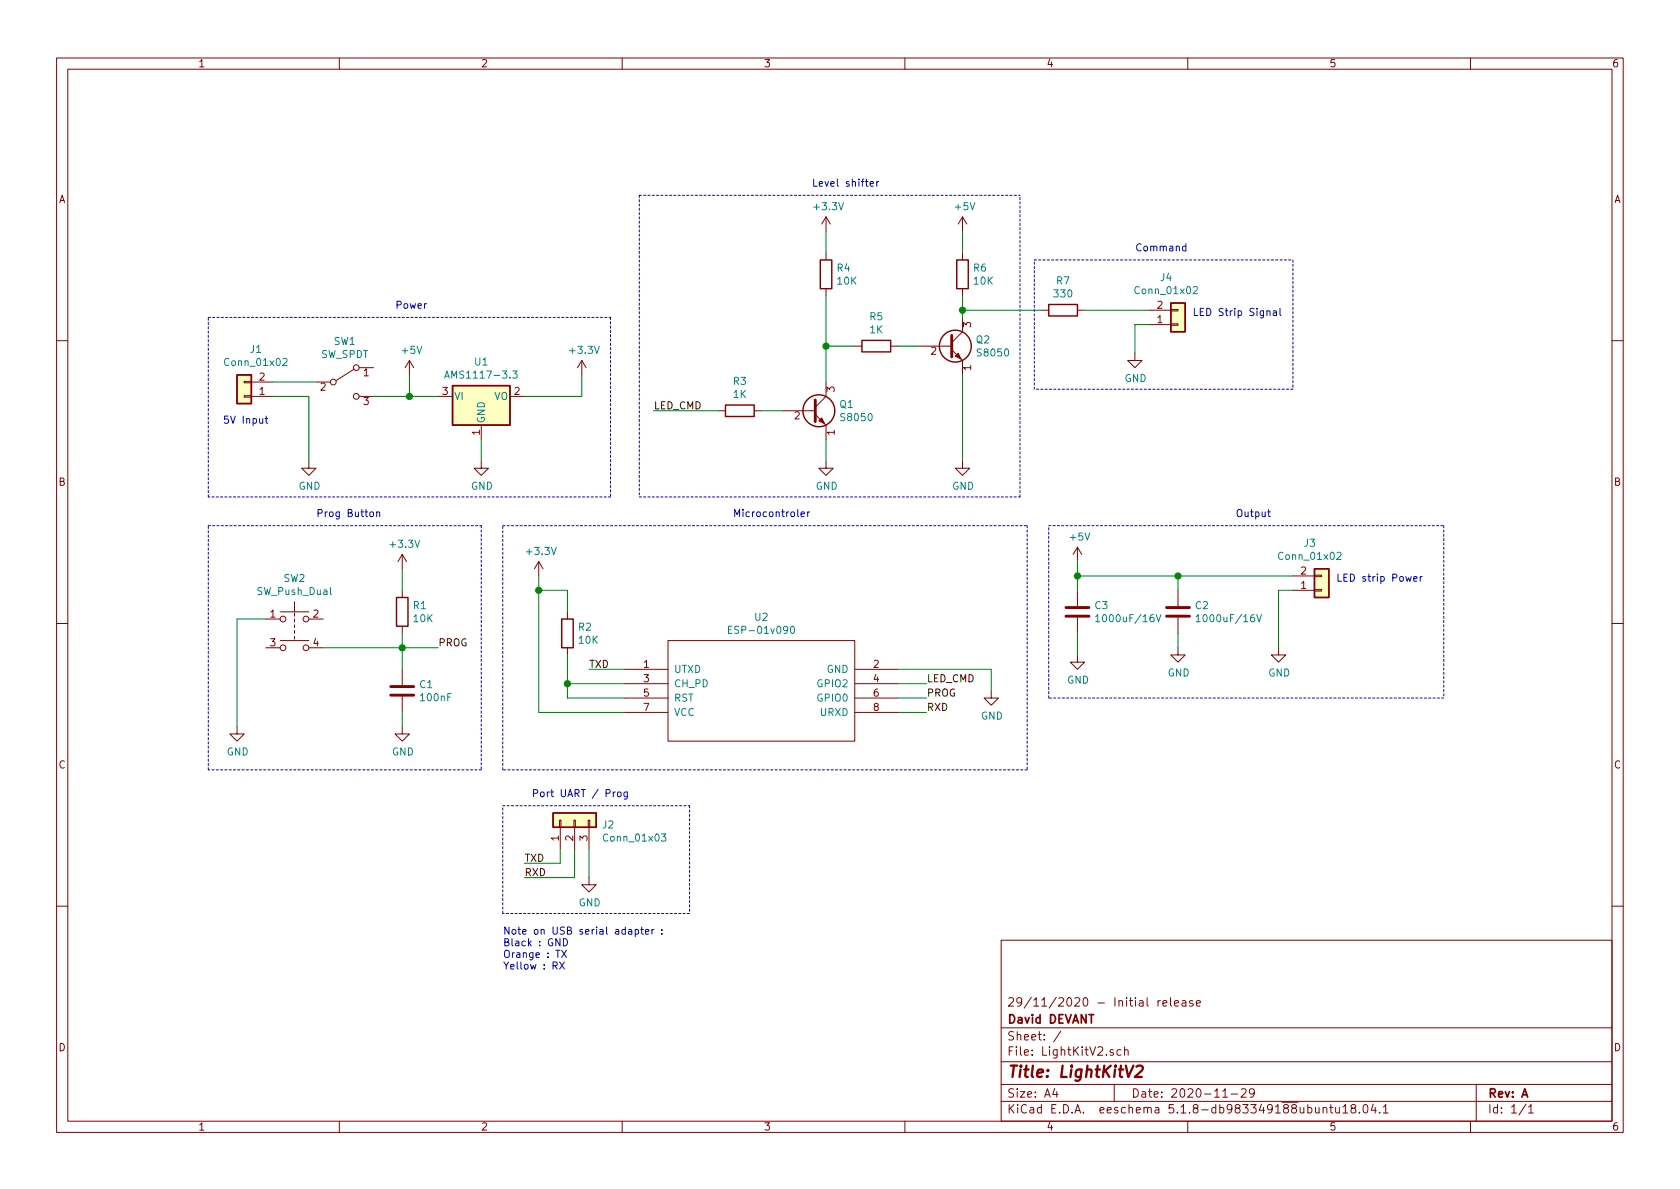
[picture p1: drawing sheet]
EESchema Schematic File Version 4
EELAYER 30 0
EELAYER END
$Descr A4 11693 8268
encoding utf-8
Sheet 1 1
Title "LightKitV2"
Date "2020-11-29"
Rev "A"
Comp "David DEVANT"
Comment1 "29/11/2020 - Initial release"
Comment2 ""
Comment3 ""
Comment4 ""
$EndDescr
$Comp
L Connector_Generic:Conn_01x02 J1
U 1 1
P 1700 2750
F 0 "J1" H 1618 2425 50  0000 C CNN
F 1 "Conn_01x02" H 1618 2516 50  0000 C CNN
F 2 "" H 1700 2750 50  0001 C CNN
F 3 "~" H 1700 2750 50  0001 C CNN
	1    1700 2750
	-1   0    0    1   
$EndComp
$Comp
L Connector_Generic:Conn_01x02 J3
U 1 1
P 9200 4100
F 0 "J3" H 9118 3775 50  0000 C CNN
F 1 "Conn_01x02" H 9118 3866 50  0000 C CNN
F 2 "" H 9200 4100 50  0001 C CNN
F 3 "~" H 9200 4100 50  0001 C CNN
	1    9200 4100
	1    0    0    1   
$EndComp
$Comp
L Connector_Generic:Conn_01x02 J4
U 1 1
P 8200 2250
F 0 "J4" H 8118 1925 50  0000 C CNN
F 1 "Conn_01x02" H 8118 2016 50  0000 C CNN
F 2 "" H 8200 2250 50  0001 C CNN
F 3 "~" H 8200 2250 50  0001 C CNN
	1    8200 2250
	1    0    0    1   
$EndComp
$Comp
L kicad-ESP8266-master:ESP-01v090 U2
U 1 1
P 5300 4800
F 0 "U2" H 5300 5315 50  0000 C CNN
F 1 "ESP-01v090" H 5300 5224 50  0000 C CNN
F 2 "" H 5300 4800 50  0001 C CNN
F 3 "http://l0l.org.uk/2014/12/esp8266-modules-hardware-guide-gotta-catch-em-all/" H 5300 4800 50  0001 C CNN
	1    5300 4800
	1    0    0    -1  
$EndComp
$Comp
L Connector_Generic:Conn_01x03 J2
U 1 1
P 4000 5700
F 0 "J2" V 3964 5512 50  0000 R CNN
F 1 "Conn_01x03" V 3873 5512 50  0000 R CNN
F 2 "" H 4000 5700 50  0001 C CNN
F 3 "~" H 4000 5700 50  0001 C CNN
	1    4000 5700
	0    -1   -1   0   
$EndComp
$Comp
L power:GND #PWR09
U 1 1
P 4100 6100
F 0 "#PWR09" H 4100 5850 50  0001 C CNN
F 1 "GND" H 4105 5927 50  0000 C CNN
F 2 "" H 4100 6100 50  0001 C CNN
F 3 "" H 4100 6100 50  0001 C CNN
	1    4100 6100
	1    0    0    -1  
$EndComp
Wire Wire Line
	4100 5900 4100 6100
Text Label 4100 4650 0    50   ~ 0
TXD
Text Label 6450 4950 0    50   ~ 0
RXD
Wire Wire Line
	6250 4950 6450 4950
Wire Wire Line
	4350 4650 4100 4650
Wire Wire Line
	3900 5900 3900 6000
Text Label 3650 6100 0    50   ~ 0
RXD
Wire Wire Line
	3650 6000 3900 6000
Wire Wire Line
	3650 6100 4000 6100
Wire Wire Line
	4000 6100 4000 5900
Text Label 3650 6000 0    50   ~ 0
TXD
Text Notes 3700 5550 0    50   ~ 0
Port UART / Prog
$Comp
L power:GND #PWR012
U 1 1
P 6900 4800
F 0 "#PWR012" H 6900 4550 50  0001 C CNN
F 1 "GND" H 6905 4627 50  0000 C CNN
F 2 "" H 6900 4800 50  0001 C CNN
F 3 "" H 6900 4800 50  0001 C CNN
	1    6900 4800
	1    0    0    -1  
$EndComp
Wire Wire Line
	6900 4800 6900 4650
$Comp
L Regulator_Linear:AMS1117-3.3 U1
U 1 1
P 3350 2750
F 0 "U1" H 3350 2992 50  0000 C CNN
F 1 "AMS1117-3.3" H 3350 2901 50  0000 C CNN
F 2 "Package_TO_SOT_SMD:SOT-223-3_TabPin2" H 3350 2950 50  0001 C CNN
F 3 "http://www.advanced-monolithic.com/pdf/ds1117.pdf" H 3450 2500 50  0001 C CNN
	1    3350 2750
	1    0    0    -1  
$EndComp
Text Notes 1550 2950 0    50   ~ 0
5V Input
Wire Wire Line
	2600 2750 2850 2750
Wire Wire Line
	1900 2750 2150 2750
$Comp
L power:GND #PWR06
U 1 1
P 3350 3200
F 0 "#PWR06" H 3350 2950 50  0001 C CNN
F 1 "GND" H 3355 3027 50  0000 C CNN
F 2 "" H 3350 3200 50  0001 C CNN
F 3 "" H 3350 3200 50  0001 C CNN
	1    3350 3200
	1    0    0    -1  
$EndComp
Wire Wire Line
	3350 3050 3350 3200
$Comp
L power:GND #PWR02
U 1 1
P 2150 3200
F 0 "#PWR02" H 2150 2950 50  0001 C CNN
F 1 "GND" H 2155 3027 50  0000 C CNN
F 2 "" H 2150 3200 50  0001 C CNN
F 3 "" H 2150 3200 50  0001 C CNN
	1    2150 3200
	1    0    0    -1  
$EndComp
Wire Wire Line
	2150 2750 2150 3200
$Comp
L power:+5V #PWR03
U 1 1
P 2850 2600
F 0 "#PWR03" H 2850 2450 50  0001 C CNN
F 1 "+5V" H 2865 2773 50  0000 C CNN
F 2 "" H 2850 2600 50  0001 C CNN
F 3 "" H 2850 2600 50  0001 C CNN
	1    2850 2600
	1    0    0    -1  
$EndComp
Wire Wire Line
	2850 2750 2850 2600
Connection ~ 2850 2750
Wire Wire Line
	2850 2750 3050 2750
Wire Wire Line
	3650 2750 4050 2750
Wire Wire Line
	4050 2750 4050 2600
$Comp
L power:+3.3V #PWR07
U 1 1
P 4050 2600
F 0 "#PWR07" H 4050 2450 50  0001 C CNN
F 1 "+3.3V" H 4065 2773 50  0000 C CNN
F 2 "" H 4050 2600 50  0001 C CNN
F 3 "" H 4050 2600 50  0001 C CNN
	1    4050 2600
	1    0    0    -1  
$EndComp
$Comp
L power:+3.3V #PWR08
U 1 1
P 3750 4000
F 0 "#PWR08" H 3750 3850 50  0001 C CNN
F 1 "+3.3V" H 3765 4173 50  0000 C CNN
F 2 "" H 3750 4000 50  0001 C CNN
F 3 "" H 3750 4000 50  0001 C CNN
	1    3750 4000
	1    0    0    -1  
$EndComp
Wire Wire Line
	3750 4000 3750 4100
Wire Wire Line
	3750 4950 4350 4950
$Comp
L Switch:SW_Push_Dual SW2
U 1 1
P 2050 4300
F 0 "SW2" H 2050 4585 50  0000 C CNN
F 1 "SW_Push_Dual" H 2050 4494 50  0000 C CNN
F 2 "" H 2050 4500 50  0001 C CNN
F 3 "~" H 2050 4500 50  0001 C CNN
	1    2050 4300
	1    0    0    -1  
$EndComp
Text Label 6450 4850 0    50   ~ 0
PROG
Wire Wire Line
	6450 4850 6250 4850
Text Label 3050 4500 0    50   ~ 0
PROG
Wire Wire Line
	1850 4300 1650 4300
$Comp
L power:GND #PWR01
U 1 1
P 1650 5050
F 0 "#PWR01" H 1650 4800 50  0001 C CNN
F 1 "GND" H 1655 4877 50  0000 C CNN
F 2 "" H 1650 5050 50  0001 C CNN
F 3 "" H 1650 5050 50  0001 C CNN
	1    1650 5050
	1    0    0    -1  
$EndComp
$Comp
L Device:R R1
U 1 1
P 2800 4250
F 0 "R1" H 2870 4296 50  0000 L CNN
F 1 "10K" H 2870 4205 50  0000 L CNN
F 2 "" V 2730 4250 50  0001 C CNN
F 3 "~" H 2800 4250 50  0001 C CNN
	1    2800 4250
	1    0    0    -1  
$EndComp
$Comp
L power:+3.3V #PWR04
U 1 1
P 2800 3950
F 0 "#PWR04" H 2800 3800 50  0001 C CNN
F 1 "+3.3V" H 2815 4123 50  0000 C CNN
F 2 "" H 2800 3950 50  0001 C CNN
F 3 "" H 2800 3950 50  0001 C CNN
	1    2800 3950
	1    0    0    -1  
$EndComp
Wire Wire Line
	2800 3950 2800 4100
Wire Wire Line
	2800 4400 2800 4500
Connection ~ 2800 4500
Wire Wire Line
	2800 4500 3050 4500
$Comp
L Device:C C1
U 1 1
P 2800 4800
F 0 "C1" H 2915 4846 50  0000 L CNN
F 1 "100nF" H 2915 4755 50  0000 L CNN
F 2 "" H 2838 4650 50  0001 C CNN
F 3 "~" H 2800 4800 50  0001 C CNN
	1    2800 4800
	1    0    0    -1  
$EndComp
Wire Wire Line
	2800 4500 2800 4650
$Comp
L power:GND #PWR05
U 1 1
P 2800 5050
F 0 "#PWR05" H 2800 4800 50  0001 C CNN
F 1 "GND" H 2805 4877 50  0000 C CNN
F 2 "" H 2800 5050 50  0001 C CNN
F 3 "" H 2800 5050 50  0001 C CNN
	1    2800 5050
	1    0    0    -1  
$EndComp
Wire Wire Line
	2800 5050 2800 4950
$Comp
L Switch:SW_SPDT SW1
U 1 1
P 2400 2650
F 0 "SW1" H 2400 2935 50  0000 C CNN
F 1 "SW_SPDT" H 2400 2844 50  0000 C CNN
F 2 "" H 2400 2650 50  0001 C CNN
F 3 "~" H 2400 2650 50  0001 C CNN
	1    2400 2650
	1    0    0    -1  
$EndComp
Wire Wire Line
	1900 2650 2200 2650
Text Notes 9300 4050 0    50   ~ 0
LED strip Power
Text Notes 8300 2200 0    50   ~ 0
LED Strip Signal
Wire Wire Line
	9000 4100 8900 4100
Wire Wire Line
	8000 2250 7900 2250
Wire Wire Line
	7900 2250 7900 2450
$Comp
L power:GND #PWR013
U 1 1
P 8900 4500
F 0 "#PWR013" H 8900 4250 50  0001 C CNN
F 1 "GND" H 8905 4327 50  0000 C CNN
F 2 "" H 8900 4500 50  0001 C CNN
F 3 "" H 8900 4500 50  0001 C CNN
	1    8900 4500
	1    0    0    -1  
$EndComp
$Comp
L power:GND #PWR014
U 1 1
P 7900 2450
F 0 "#PWR014" H 7900 2200 50  0001 C CNN
F 1 "GND" H 7905 2277 50  0000 C CNN
F 2 "" H 7900 2450 50  0001 C CNN
F 3 "" H 7900 2450 50  0001 C CNN
	1    7900 2450
	1    0    0    -1  
$EndComp
Text Label 4550 2850 0    50   ~ 0
LED_CMD
$Comp
L Device:C C2
U 1 1
P 8200 4250
F 0 "C2" H 8315 4296 50  0000 L CNN
F 1 "1000uF/16V" H 8315 4205 50  0000 L CNN
F 2 "" H 8238 4100 50  0001 C CNN
F 3 "~" H 8200 4250 50  0001 C CNN
	1    8200 4250
	1    0    0    -1  
$EndComp
Wire Wire Line
	8900 4100 8900 4500
Wire Wire Line
	8200 4100 8200 4000
Wire Wire Line
	8200 4000 9000 4000
Wire Wire Line
	8200 4400 8200 4500
$Comp
L power:GND #PWR011
U 1 1
P 8200 4500
F 0 "#PWR011" H 8200 4250 50  0001 C CNN
F 1 "GND" H 8205 4327 50  0000 C CNN
F 2 "" H 8200 4500 50  0001 C CNN
F 3 "" H 8200 4500 50  0001 C CNN
	1    8200 4500
	1    0    0    -1  
$EndComp
$Comp
L power:+5V #PWR010
U 1 1
P 7500 3900
F 0 "#PWR010" H 7500 3750 50  0001 C CNN
F 1 "+5V" H 7515 4073 50  0000 C CNN
F 2 "" H 7500 3900 50  0001 C CNN
F 3 "" H 7500 3900 50  0001 C CNN
	1    7500 3900
	1    0    0    -1  
$EndComp
Connection ~ 8200 4000
Wire Wire Line
	7500 3900 7500 4000
$Comp
L Device:R R2
U 1 1
P 3950 4400
F 0 "R2" H 4020 4446 50  0000 L CNN
F 1 "10K" H 4020 4355 50  0000 L CNN
F 2 "" V 3880 4400 50  0001 C CNN
F 3 "~" H 3950 4400 50  0001 C CNN
	1    3950 4400
	1    0    0    -1  
$EndComp
Wire Wire Line
	3950 4550 3950 4750
Wire Wire Line
	3950 4750 4350 4750
Wire Wire Line
	3950 4250 3950 4100
Wire Wire Line
	3950 4100 3750 4100
Connection ~ 3750 4100
Wire Wire Line
	3750 4100 3750 4950
Wire Wire Line
	4350 4850 3950 4850
Wire Wire Line
	3950 4850 3950 4750
Connection ~ 3950 4750
Wire Wire Line
	6250 4750 6450 4750
Text Label 6450 4750 0    50   ~ 0
LED_CMD
Wire Wire Line
	6250 4650 6900 4650
$Comp
L Transistor_BJT:S8050 Q1
U 1 1
P 5650 2850
F 0 "Q1" H 5840 2896 50  0000 L CNN
F 1 "S8050" H 5840 2805 50  0000 L CNN
F 2 "Package_TO_SOT_THT:TO-92_Inline" H 5850 2775 50  0001 L CIN
F 3 "http://www.unisonic.com.tw/datasheet/S8050.pdf" H 5650 2850 50  0001 L CNN
	1    5650 2850
	1    0    0    -1  
$EndComp
$Comp
L Transistor_BJT:S8050 Q2
U 1 1
P 6600 2400
F 0 "Q2" H 6790 2446 50  0000 L CNN
F 1 "S8050" H 6790 2355 50  0000 L CNN
F 2 "Package_TO_SOT_THT:TO-92_Inline" H 6800 2325 50  0001 L CIN
F 3 "http://www.unisonic.com.tw/datasheet/S8050.pdf" H 6600 2400 50  0001 L CNN
	1    6600 2400
	1    0    0    -1  
$EndComp
$Comp
L Device:R R5
U 1 1
P 6100 2400
F 0 "R5" V 5893 2400 50  0000 C CNN
F 1 "1K" V 5984 2400 50  0000 C CNN
F 2 "" V 6030 2400 50  0001 C CNN
F 3 "~" H 6100 2400 50  0001 C CNN
	1    6100 2400
	0    1    1    0   
$EndComp
Wire Wire Line
	5750 2650 5750 2400
Wire Wire Line
	5750 2400 5950 2400
Wire Wire Line
	6400 2400 6250 2400
$Comp
L Device:R R6
U 1 1
P 6700 1900
F 0 "R6" H 6770 1946 50  0000 L CNN
F 1 "10K" H 6770 1855 50  0000 L CNN
F 2 "" V 6630 1900 50  0001 C CNN
F 3 "~" H 6700 1900 50  0001 C CNN
	1    6700 1900
	1    0    0    -1  
$EndComp
$Comp
L Device:R R4
U 1 1
P 5750 1900
F 0 "R4" H 5820 1946 50  0000 L CNN
F 1 "10K" H 5820 1855 50  0000 L CNN
F 2 "" V 5680 1900 50  0001 C CNN
F 3 "~" H 5750 1900 50  0001 C CNN
	1    5750 1900
	1    0    0    -1  
$EndComp
Wire Wire Line
	5750 2050 5750 2400
Connection ~ 5750 2400
$Comp
L power:GND #PWR018
U 1 1
P 6700 3200
F 0 "#PWR018" H 6700 2950 50  0001 C CNN
F 1 "GND" H 6705 3027 50  0000 C CNN
F 2 "" H 6700 3200 50  0001 C CNN
F 3 "" H 6700 3200 50  0001 C CNN
	1    6700 3200
	1    0    0    -1  
$EndComp
$Comp
L power:GND #PWR016
U 1 1
P 5750 3200
F 0 "#PWR016" H 5750 2950 50  0001 C CNN
F 1 "GND" H 5755 3027 50  0000 C CNN
F 2 "" H 5750 3200 50  0001 C CNN
F 3 "" H 5750 3200 50  0001 C CNN
	1    5750 3200
	1    0    0    -1  
$EndComp
Wire Wire Line
	5750 3200 5750 3050
Wire Wire Line
	6700 3200 6700 2600
$Comp
L Device:R R3
U 1 1
P 5150 2850
F 0 "R3" V 4943 2850 50  0000 C CNN
F 1 "1K" V 5034 2850 50  0000 C CNN
F 2 "" V 5080 2850 50  0001 C CNN
F 3 "~" H 5150 2850 50  0001 C CNN
	1    5150 2850
	0    1    1    0   
$EndComp
Wire Wire Line
	5300 2850 5450 2850
$Comp
L power:+3.3V #PWR015
U 1 1
P 5750 1600
F 0 "#PWR015" H 5750 1450 50  0001 C CNN
F 1 "+3.3V" H 5765 1773 50  0000 C CNN
F 2 "" H 5750 1600 50  0001 C CNN
F 3 "" H 5750 1600 50  0001 C CNN
	1    5750 1600
	1    0    0    -1  
$EndComp
$Comp
L power:+5V #PWR017
U 1 1
P 6700 1600
F 0 "#PWR017" H 6700 1450 50  0001 C CNN
F 1 "+5V" H 6715 1773 50  0000 C CNN
F 2 "" H 6700 1600 50  0001 C CNN
F 3 "" H 6700 1600 50  0001 C CNN
	1    6700 1600
	1    0    0    -1  
$EndComp
Wire Wire Line
	6700 1600 6700 1750
Wire Wire Line
	5750 1600 5750 1750
Wire Wire Line
	4550 2850 5000 2850
Text Notes 5650 1300 0    50   ~ 0
Level shifter
$Comp
L Device:C C3
U 1 1
P 7500 4250
F 0 "C3" H 7615 4296 50  0000 L CNN
F 1 "1000uF/16V" H 7615 4205 50  0000 L CNN
F 2 "" H 7538 4100 50  0001 C CNN
F 3 "~" H 7500 4250 50  0001 C CNN
	1    7500 4250
	1    0    0    -1  
$EndComp
Wire Wire Line
	7500 4100 7500 4000
Wire Wire Line
	7500 4400 7500 4550
$Comp
L power:GND #PWR019
U 1 1
P 7500 4550
F 0 "#PWR019" H 7500 4300 50  0001 C CNN
F 1 "GND" H 7505 4377 50  0000 C CNN
F 2 "" H 7500 4550 50  0001 C CNN
F 3 "" H 7500 4550 50  0001 C CNN
	1    7500 4550
	1    0    0    -1  
$EndComp
Connection ~ 7500 4000
Wire Wire Line
	7500 4000 8200 4000
$Comp
L Device:R R7
U 1 1
P 7400 2150
F 0 "R7" V 7193 2150 50  0000 C CNN
F 1 "330" V 7284 2150 50  0000 C CNN
F 2 "" V 7330 2150 50  0001 C CNN
F 3 "~" H 7400 2150 50  0001 C CNN
	1    7400 2150
	0    1    1    0   
$EndComp
Wire Wire Line
	6700 2050 6700 2150
Connection ~ 6700 2150
Wire Wire Line
	6700 2150 6700 2200
Wire Wire Line
	7550 2150 8000 2150
Wire Wire Line
	6700 2150 7250 2150
Wire Notes Line
	4450 1350 4450 3450
Wire Notes Line
	4450 3450 7100 3450
Wire Notes Line
	7100 3450 7100 1350
Wire Notes Line
	4450 1350 7100 1350
Wire Notes Line
	1450 3650 3350 3650
Wire Notes Line
	3350 3650 3350 5350
Wire Notes Line
	3350 5350 1450 5350
Wire Notes Line
	1450 5350 1450 3650
Text Notes 2200 3600 0    50   ~ 0
Prog Button
Wire Notes Line
	3500 3650 7150 3650
Wire Notes Line
	7150 3650 7150 5350
Wire Notes Line
	7150 5350 3500 5350
Wire Notes Line
	3500 5350 3500 3650
Text Notes 5100 3600 0    50   ~ 0
Microcontroler
Wire Notes Line
	1450 2200 4250 2200
Wire Notes Line
	4250 2200 4250 3450
Wire Notes Line
	4250 3450 1450 3450
Wire Notes Line
	1450 3450 1450 2200
Text Notes 2750 2150 0    50   ~ 0
Power
Wire Notes Line
	3500 5600 4800 5600
Wire Notes Line
	4800 5600 4800 6350
Wire Notes Line
	4800 6350 3500 6350
Wire Notes Line
	3500 6350 3500 5600
Text Notes 3500 6750 0    50   ~ 0
Note on USB serial adapter :\nBlack : GND\nOrange : TX\nYellow : RX
Wire Notes Line
	10050 3650 10050 4850
Wire Notes Line
	10050 4850 7300 4850
Wire Notes Line
	7300 4850 7300 3650
Wire Notes Line
	7300 3650 10050 3650
Text Notes 8600 3600 0    50   ~ 0
Output
Wire Notes Line
	9000 1800 9000 2700
Wire Notes Line
	9000 2700 7200 2700
Wire Notes Line
	7200 2700 7200 1800
Wire Notes Line
	7200 1800 9000 1800
Text Notes 7900 1750 0    50   ~ 0
Command
Wire Wire Line
	1650 4300 1650 5050
Wire Wire Line
	2250 4500 2800 4500
$EndSCHEMATC
